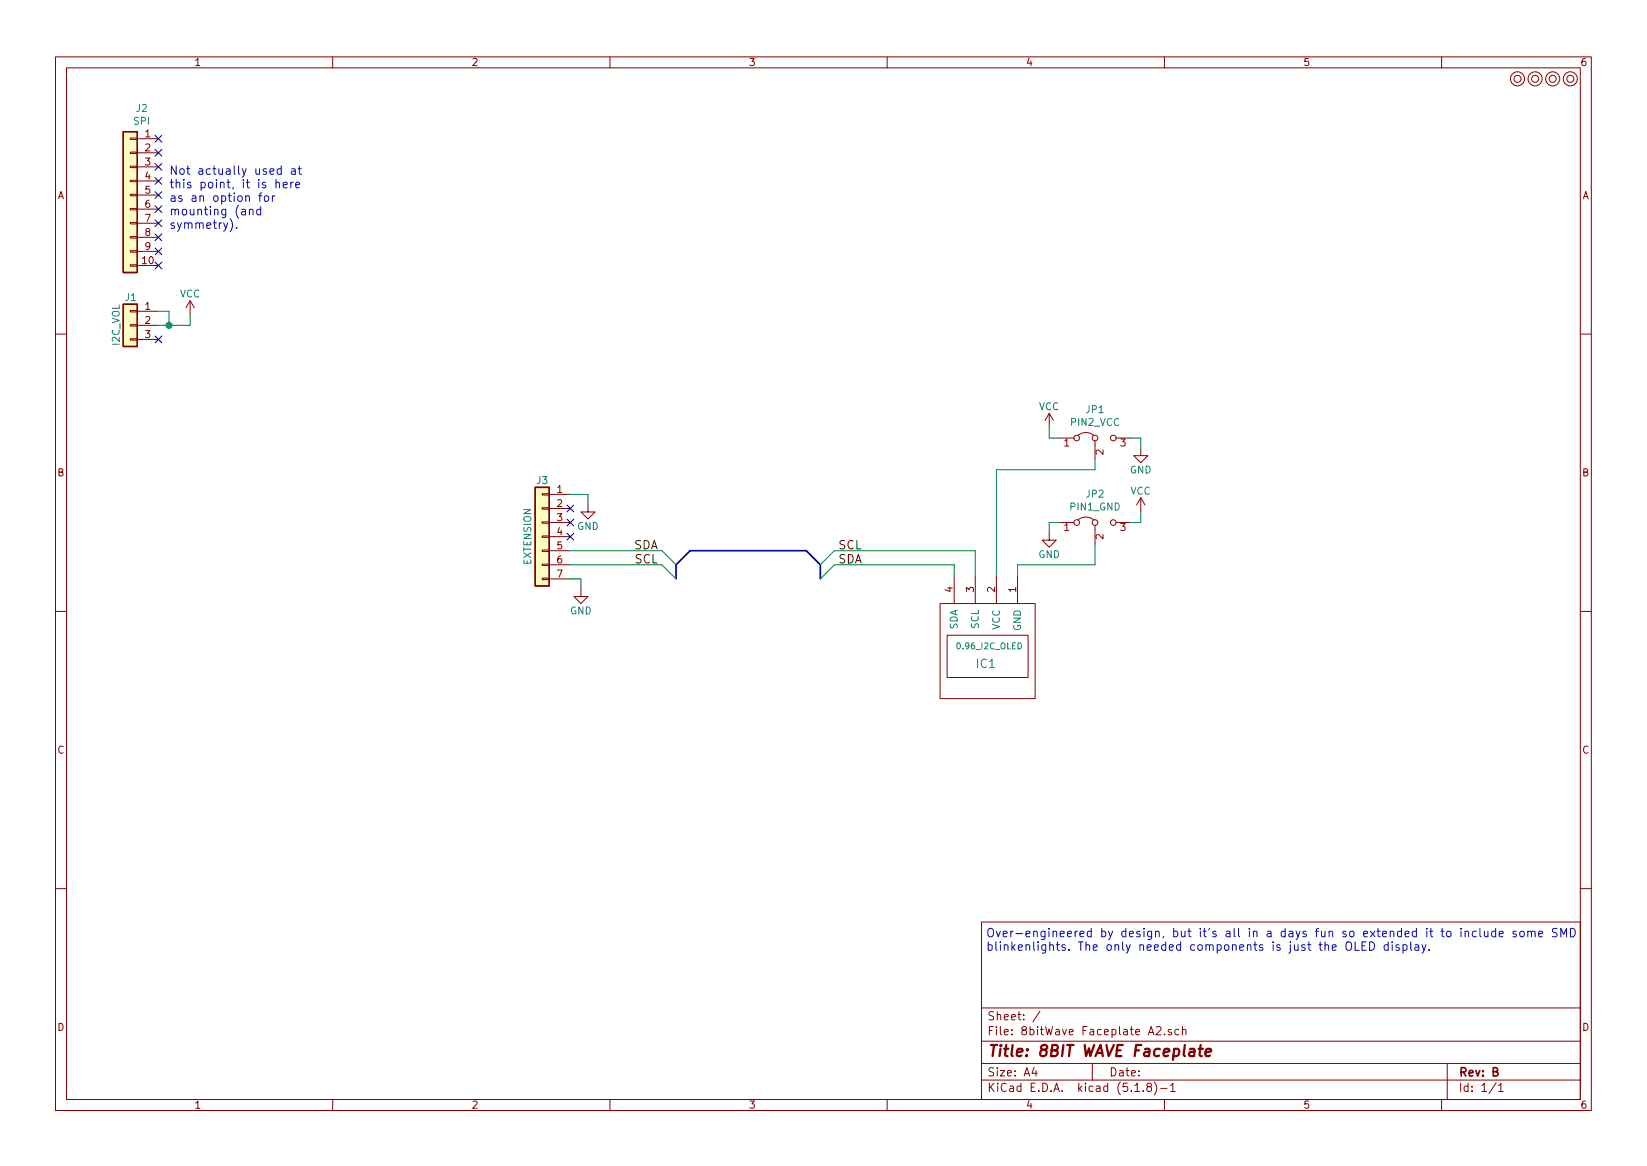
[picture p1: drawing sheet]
<svg xmlns="http://www.w3.org/2000/svg" width="297mm" height="210mm" viewBox="0 0 297 210" stroke-linecap="round" stroke-linejoin="round" font-family="sans-serif">
<g fill="none" stroke="#840000" stroke-width=".18">
<path d="M10 10.3h277v189.9h-277zM12 12.2h273v186.1h-273zM60 10.3v1.9M110 10.3v1.9M160 10.3v1.9M210 10.3v1.9M260 10.3v1.9M23.5 37.6h1.3v.2h-1.3zM23.5 32.5h1.3v.3h-1.3zM23.5 30h1.3v.2h-1.3zM23.5 27.4h1.3v.3h-1.3zM23.5 24.9h1.3v.2h-1.3z"/>
<path d="M23.5 35h1.3v.3h-1.3zM24.8 25h3.8M24.8 27.6h3.8M24.8 30.1h3.8M24.8 32.6h3.8M24.8 35.2h3.8M24.8 37.7h3.8M23.5 40.1h1.3v.3h-1.3zM23.5 42.7h1.3v.2h-1.3zM23.5 45.2h1.3v.3h-1.3zM23.5 47.7h1.3v.3h-1.3zM23.5 58.5h1.3v.3h-1.3z"/>
<path d="M23.5 56h1.3v.3h-1.3zM24.8 47.9h3.8M24.8 40.3h3.8M24.8 42.8h3.8M24.8 45.3h3.8M24.8 56.1h3.8M24.8 58.7h3.8M34.3 54.2l-.8 1.3M34.3 54.2v2.6M34.3 54.2l.8 1.3M10 60.2h2M23.5 61.1h1.3v.2h-1.3z"/>
<path d="M24.8 61.2h3.8M189.2 74.5l.8 1.3M189.2 74.5v2.6M189.2 74.5l-.7 1.3M191.1 79h2.6M194.4 78.5a2.26 2.26 0 0 1 2.8 0M197.5 79.5v3.3M201.3 79h2.5M285 60.2h2M97.8 99.2h1.3v.2h-1.3zM97.8 96.6h1.3v.3h-1.3zM97.8 94.1h1.3v.3h-1.3z"/>
<path d="M97.8 91.6h1.3v.2h-1.3zM97.8 89h1.3v.3h-1.3zM99.1 94.2h3.8M99.1 89.1h3.8M99.1 91.7h3.8M99.1 96.8h3.8M99.1 99.3h3.8M106 91.1v1.2h-1.2l1.2 1.3 1.3-1.3h-1.3M189.2 96.1v1.3h-1.2l1.2 1.3 1.3-1.3h-1.3M191.1 94.2h2.6M194.4 93.7a2.26 2.26 0 0 1 2.8 0M197.5 94.7v3.3"/>
<path d="M201.3 94.2h2.5M205.7 80.9v1.3h-1.2l1.2 1.2 1.3-1.2h-1.3M205.7 89.8l.8 1.3M205.7 89.8v2.5M205.7 89.8l-.7 1.3M10 110.3h2M97.8 104.3h1.3v.2h-1.3zM97.8 101.7h1.3v.3h-1.3zM99.1 101.8h3.8M99.1 104.4h3.8M104.8 106.3v1.3h-1.3l1.3 1.2 1.2-1.2h-1.2M169.5 108.8h17.2v17.2h-17.2z"/>
<path d="M170.8 114.5h14.6v7.7h-14.6zM172.1 103.8v5M175.9 103.8v5M179.7 103.8v5M183.5 103.8v5M285 110.3h2M10 160.2h2M177 166.3h108v32h-108zM285 160.2h2M60 198.3v1.9M110 198.3v1.9M160 198.3v1.9"/>
<path d="M177 194.8h108M177 191.8h108M177 187.8h108M177 181.8h108M186.5 192.5l-.4 1h1M186.8 193v1M187.6 182.3l-1.3 2M197 191.8v3M204.7 196.8h.8M206.2 196.7v.1M207.1 196l-.3-.3 .3-.4 .5 .2-.1 .4a.52 .52 0 0 0-.6 .2 .52 .52 0 0 0 .1 .6l.4 .1 .2-.1 .1-.4-.3-.3M208.2 195.1a1.71 1.71 0 0 1 0 2.3"/>
<path d="M208.5 185.3l.6-.2 .3 .4-.9 1.1h.9M209.3 196.3h1.2M210 198.3v1.9M210 186.5v.1M211.1 195.8l.4-.5v1.5M211.1 196.8h.9M211.3 185.7a.37 .37 0 0 0-.6 .1v.2l.6 .2v.1l-.2 .3-.4-.1M212.6 185.7l-.4-.1-.3 .3 .1 .6 .2 .1 .4-.1M213.3 185.7a.37 .37 0 0 1 .6 .1v.8M213.3 185.1v1.5M260 198.3v1.9M261 191.8v6.5"/>
<path d="M269.8 195.2l-1.2 2M270.3 195.8l.4-.5v1.5M270.3 196.8h.8"/>
<circle cx="273.7" cy="14.2" r=".63"/>
<circle cx="273.7" cy="14.2" r="1.27"/>
<circle cx="276.9" cy="14.2" r=".63"/>
<circle cx="276.9" cy="14.2" r="1.27"/>
<circle cx="280" cy="14.2" r=".63"/>
<circle cx="280" cy="14.2" r="1.27"/>
<circle cx="283.2" cy="14.2" r=".63"/>
<circle cx="283.2" cy="14.2" r="1.27"/>
<circle cx="194.2" cy="79" r=".51"/>
<circle cx="197.5" cy="79" r=".51"/>
<circle cx="200.8" cy="79" r=".51"/>
<circle cx="194.2" cy="94.2" r=".51"/>
<circle cx="197.5" cy="94.2" r=".51"/>
<circle cx="200.8" cy="94.2" r=".51"/>
</g>
<path d="M214.6 189.2h.8l-.1 1.2M215.4 189.6l-.6 .1a.4 .4 0 0 0-.4 .3 .4 .4 0 0 0 .3 .4l.6-.1M216.2 189.1h.7M216.5 188.4l-.2 1.8 .1 .1 .4 .1M217.4 189.8l1-.2v-.4l-.6-.1-.3 .3-.1 .9 .2 .1 .6-.1" fill="none" stroke="#840000" stroke-width=".41"/>
<g fill="#ffffc2" stroke="#ffffc2" stroke-width=".18">
<path d="M22.2 23.7h2.6v25.4h-2.6z"/>
<path d="M22.2 54.9h2.6v7.6h-2.6z"/>
<path d="M96.5 87.9h2.6v17.8h-2.6z"/>
</g>
<path d="M22.2 23.7h2.6v25.4h-2.6zM22.2 54.9h2.6v7.6h-2.6zM96.5 87.9h2.6v17.8h-2.6z" fill="none" stroke="#840000" stroke-width=".25"/>
<path d="M121.9 104.4v-2.6l2.6-2.5h20.9l2.6 2.5v2.6" fill="none" stroke="#000084" stroke-width=".3"/>
<g fill="none" stroke="#008400" stroke-width=".18">
<path d="M28.6 56.1h1.9v2.6M34.3 56.8v1.9h-5.7M189.2 77.1v1.9h1.9M203.8 79h1.9v1.9M102.9 89.1h3.1v2M102.9 99.3h16.5l2.5 2.5M191.1 94.2h-1.9v1.9M197.5 82.8v1.9h-17.8v19.1M197.5 98v3.8h-14v2M205.7 92.3v1.9h-1.9M102.9 101.8h16.5l2.5 2.6M102.9 104.4h1.9v1.9"/>
<path d="M148 101.8l2.5-2.5h25.4v4.5M172.1 103.8v-2h-21.6l-2.5 2.6"/>
</g>
<g fill="none" stroke="#0000c2" stroke-width=".18">
<path d="M41.5 39.4a1.78 1.78 0 0 1 0 2.4M45 37.9l.1-.1a.37 .37 0 0 1 .5 .1v.9M45 37.7v1.1M46.7 35.3h.5M47 37.8l-.4-.1-.3 .3 .1 .7h.6M47 37.2v1.6M47.2 34.8l-.3 .2v1.3M47.8 35.4l.4-.1 .3 .3v.4l-.3 .3-.4-.1-.1-.2zM49.1 35.3v1M49.6 35.3l-.5 .3M49.8 33l.2-.1h.3l.1 1M49.8 32.4v1.5"/>
<path d="M50.7 30.5l-.4-.1-.3 .3v.4l.1 .3h.6M50.7 29.9v1.5M51.1 33.4l.7-.2-.1-.3h-.4l-.2 .2 .1 .7h.5M52.5 32.9v1M52.6 30.5h.6l.1 .9M52.9 32.9h-.3l-.1 .2M53.3 30.8l-.5 .1a.3 .3 0 0 0-.3 .2 .3 .3 0 0 0 .3 .3h.5M53.3 33.4l.8-.2-.1-.3h-.5l-.2 .2 .1 .7h.6M53.8 30.4h.6M54 29.9v1.3l.1 .2h.3M42.7 41v.2M242.8 170a.53 .53 0 0 1 .9 0 1.01 1.01 0 0 1-.3 1.4 .5 .5 0 0 1-.7-.5z"/>
<path d="M244.4 169.8v1.6h.7M245.6 170.6h.6M246.4 169.8h-.8v1.6h.8M247 169.8a.77 .77 0 0 1 .9 .8 .77 .77 0 0 1-.9 .8zM250.4 170.4h-.5l-.3 .2v.5l.2 .2h.6M250.4 169.8v1.6M251.1 170.4v1M252.3 170.4a.37 .37 0 0 0-.6 .2l.1 .2 .6 .3-.2 .3-.5-.1M253 170.4h.5l.3 .2v.5l-.2 .2h-.6M253 170.4v1.5M254.4 169.8v1.3l.2 .3M255.2 170.4h.6l.1 1"/>
<path d="M255.9 170.7l-.5 .1a.3 .3 0 0 0-.3 .3 .3 .3 0 0 0 .3 .3l.5-.1M256.5 170.4l.3 1M257.2 170.4l-.5 1.3-.2 .2M257.8 171.2v.2M261 168l.2-.1 .4 .1 .1 .6-.2 .3h-.3l-.2-.1zM263.5 167.4v.1M263.5 167.9v1M264.2 168l.2-.1 .4 .1 .1 .9M264.2 167.9v1M266.3 168l-.5-.1-.3 .3v.4l.2 .3h.6M266.9 167.4v1.3l.2 .2M267.7 167.9l.1 1h.3l.3-.1"/>
<path d="M268.4 167.9v1M269.7 168l-.4-.1-.3 .3v.4l.2 .3h.5M269.7 167.4v1.5M270.4 168.4l.7-.1-.1-.3-.4-.1-.2 .2 .1 .8h.5M273.4 168l-.3-.1-.2 .2v.2l.5 .2v.4h-.5M274.2 168l.2-.1 .4 .1 .1 .6-.1 .3h-.4l-.2-.1zM275.5 168h.1a.37 .37 0 0 1 .6 .1v.8M275.5 167.9v1M276.2 168.1a.36 .36 0 0 1 .3-.2 .36 .36 0 0 1 .4 .2v.8M277.5 168.4l.7-.1v-.3l-.5-.1-.2 .2 .1 .8h.6M280.8 167.5l-.5-.1-.3 .1v.5l.7 .3 .1 .3-.3 .3h-.5M281.5 168.9v-1.5l.5 1.1 .5-1.1v1.5"/>
<path d="M283.2 167.4a.77 .77 0 0 1 .9 .8 .77 .77 0 0 1-.9 .7z"/>
</g>
<circle cx="30.5" cy="58.7" r=".51" fill="#008400" stroke="#008400" stroke-width=".25"/>
<g fill="none" stroke="#000084" stroke-width=".18">
<path d="M28 24.4l1.2 1.2M28 26.9l1.2 1.3M28 29.5l1.2 1.2M28 32l1.2 1.2M28 34.6l1.2 1.2M28 37.1l1.2 1.2M28 39.6l1.2 1.3M29.2 24.4l-1.2 1.2M29.2 26.9l-1.2 1.3M29.2 29.5l-1.2 1.2M29.2 32l-1.2 1.2M29.2 34.6l-1.2 1.2"/>
<path d="M29.2 37.1l-1.2 1.2M29.2 39.6l-1.2 1.3M28 42.2l1.2 1.2M28 44.7l1.2 1.2M28 47.3l1.2 1.2M29.2 42.2l-1.2 1.2M29.2 44.7l-1.2 1.2M29.2 47.3l-1.2 1.2M28 60.6l1.2 1.2M29.2 60.6l-1.2 1.2M102.3 96.2l1.2 1.2M102.3 93.6l1.2 1.2"/>
<path d="M102.3 91.1l1.2 1.2M103.5 96.2l-1.2 1.2M103.5 93.6l-1.2 1.2M103.5 91.1l-1.2 1.2"/>
</g>
<text font-size="2.8" fill="#840000" x="178" y="190.5">Title: 8BIT WAVE Faceplate</text>
<g font-size="2.1" fill="#0000c2">
<text x="30.5" y="31.5">Not actually used at</text>
<text x="30.5" y="34">this point, it is here</text>
<text x="30.5" y="36.4">as an option for</text>
<text x="30.5" y="38.8">mounting (and</text>
<text x="30.5" y="41.3">symmetry).</text>
<text x="177.8" y="169">Over-engineered by design, but it's all in a days fun so extended it to include some SMD</text>
<text x="177.8" y="171.4">blinkenlights. The only needed components is just the OLED display.</text>
</g>
<g font-size="2.1">
<text x="114.3" y="99.1">SDA</text>
<text x="114.5" y="101.6">SCL</text>
<text x="151.1" y="101.6">SDA</text>
<text x="151.1" y="99.1">SCL</text>
</g>
<text font-size="2.1" fill="#008484" x="176.1" y="120.5">IC1</text>
<g font-size="2.1" fill="#840000">
<text x="178" y="184">Sheet: /</text>
<text x="178" y="186.7">File: 8bitWave Faceplate A2.sch</text>
<text x="178" y="196.9">KiCad E.D.A. kicad (5.1.8)-1</text>
<text x="178" y="194.1">Size: A4</text>
<text x="200" y="194.1">Date:</text>
<text x="263" y="194.1">Rev: B</text>
<text x="263" y="196.9">Id: 1/1</text>
</g>
<g font-size="1.8" fill="#840000">
<text x="35" y="11.9">1</text>
<text x="85" y="11.9">2</text>
<text x="135" y="11.9">3</text>
<text x="185" y="11.9">4</text>
<text x="235" y="11.9">5</text>
<text x="285" y="11.9">6</text>
<text x="26.2" y="24.8">1</text>
<text x="26.2" y="27.3">2</text>
<text x="26.2" y="29.8">3</text>
<text x="10.4" y="35.9">A</text>
<text x="26.2" y="32.4">4</text>
<text x="26.2" y="34.9">5</text>
<text x="285.4" y="35.9">A</text>
<text x="26.2" y="37.5">6</text>
<text x="26.2" y="40">7</text>
<text x="25.7" y="47.6">10</text>
<text x="26.2" y="42.5">8</text>
<text x="26.2" y="45.1">9</text>
<text x="26.2" y="55.9">1</text>
<text x="26.2" y="58.4">2</text>
<text x="26.2" y="61">3</text>
<text x="191.9" y="80.5">1</text>
<text x="199" y="82" transform="rotate(-90 199 82)">2</text>
<text x="202.1" y="80.5">3</text>
<text x="10.4" y="85.9">B</text>
<text x="100.5" y="88.9">1</text>
<text x="285.4" y="85.9">B</text>
<text x="100.5" y="91.4">2</text>
<text x="100.5" y="94">3</text>
<text x="191.9" y="95.8">1</text>
<text x="202.1" y="95.8">3</text>
<text x="100.5" y="96.5">4</text>
<text x="100.5" y="99.1">5</text>
<text x="100.5" y="101.6">6</text>
<text x="199" y="97.3" transform="rotate(-90 199 97.3)">2</text>
<text x="100.5" y="104.1">7</text>
<text x="171.8" y="106.8" transform="rotate(-90 171.8 106.8)">4</text>
<text x="175.6" y="106.8" transform="rotate(-90 175.6 106.8)">3</text>
<text x="179.5" y="106.8" transform="rotate(-90 179.5 106.8)">2</text>
<text x="183.3" y="106.8" transform="rotate(-90 183.3 106.8)">1</text>
<text x="10.4" y="135.9">C</text>
<text x="285.4" y="135.9">C</text>
<text x="10.4" y="185.9">D</text>
<text x="285.4" y="185.9">D</text>
<text x="35" y="199.9">1</text>
<text x="85" y="199.9">2</text>
<text x="135" y="199.9">3</text>
<text x="185" y="199.9">4</text>
<text x="235" y="199.9">5</text>
<text x="285" y="199.9">6</text>
</g>
<g font-size="1.8" fill="#008484">
<text x="24.1" y="22.5">SPI</text>
<text x="24.6" y="20.2">J2</text>
<text x="32.4" y="53.6">VCC</text>
<text x="22.6" y="54.3">J1</text>
<text x="21.6" y="62.3" transform="rotate(-90 21.6 62.3)">I2C_VOL</text>
<text x="187.4" y="74">VCC</text>
<text x="193.2" y="76.8">PIN2_VCC</text>
<text x="195.9" y="74.5">JP1</text>
<text x="96.8" y="87.3">J3</text>
<text x="195.9" y="89.7">JP2</text>
<text x="203.8" y="85.4">GND</text>
<text x="203.9" y="89.2">VCC</text>
<text x="104.1" y="95.5">GND</text>
<text x="193.1" y="92">PIN1_GND</text>
<text x="95.8" y="101.8" transform="rotate(-90 95.8 101.8)">EXTENSION</text>
<text x="187.3" y="100.6">GND</text>
<text x="102.8" y="110.8">GND</text>
<text x="172.7" y="113.6" transform="rotate(-90 172.7 113.6)">SDA</text>
<text x="176.5" y="113.4" transform="rotate(-90 176.5 113.4)">SCL</text>
<text x="180.3" y="113.6" transform="rotate(-90 180.3 113.6)">VCC</text>
<text x="184.1" y="113.8" transform="rotate(-90 184.1 113.8)">GND</text>
</g>
<text font-size="1.5" fill="#008484" x="172.8" y="117.1">0.96_I2C_OLED</text>
</svg>
